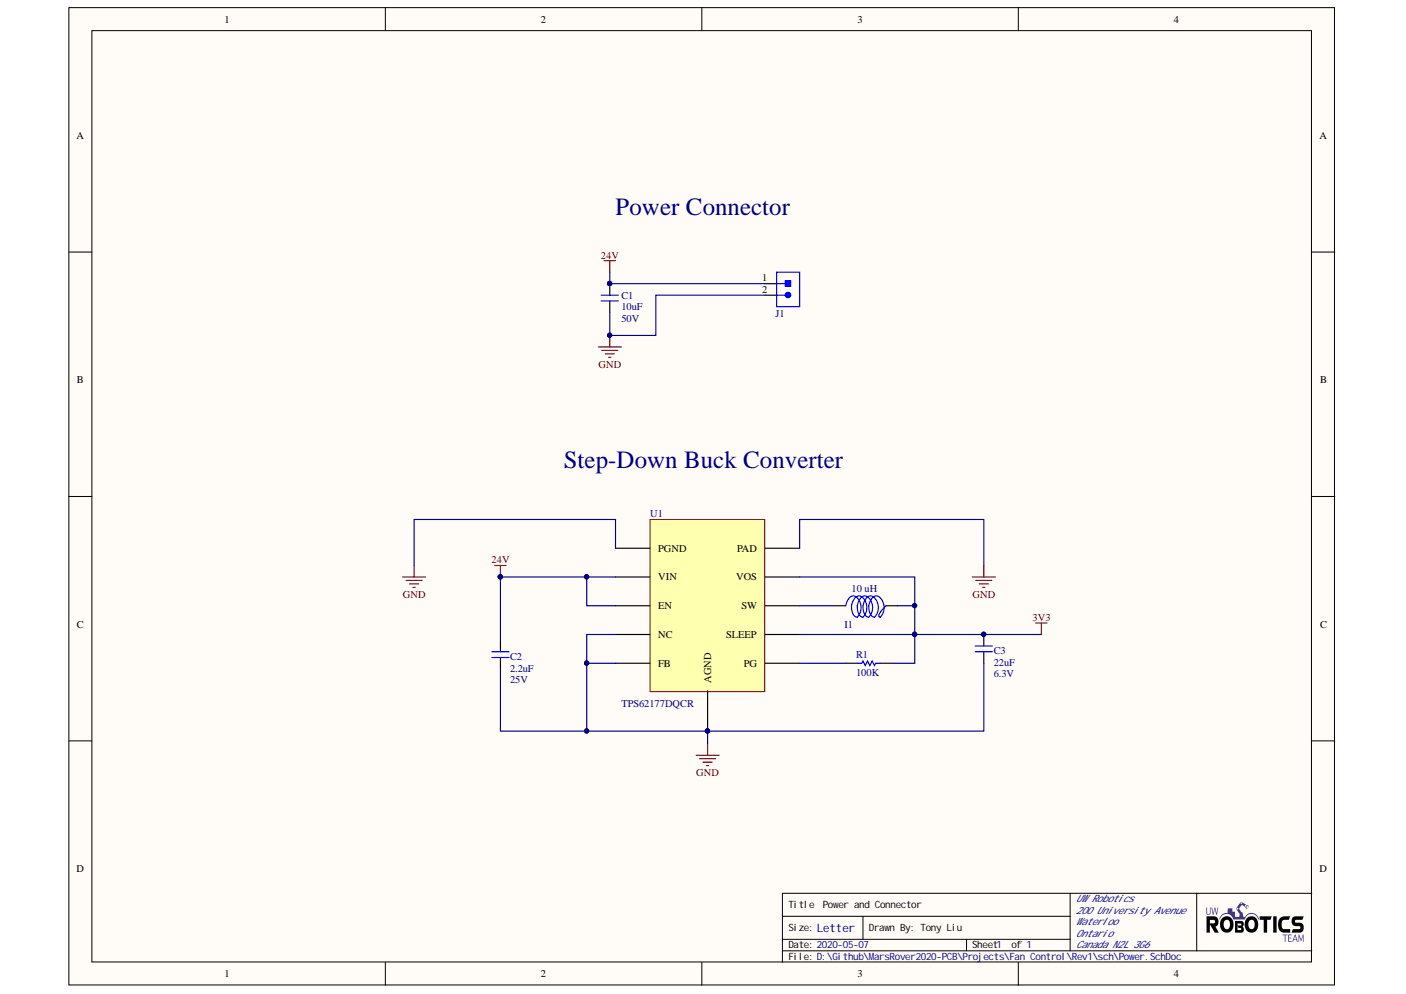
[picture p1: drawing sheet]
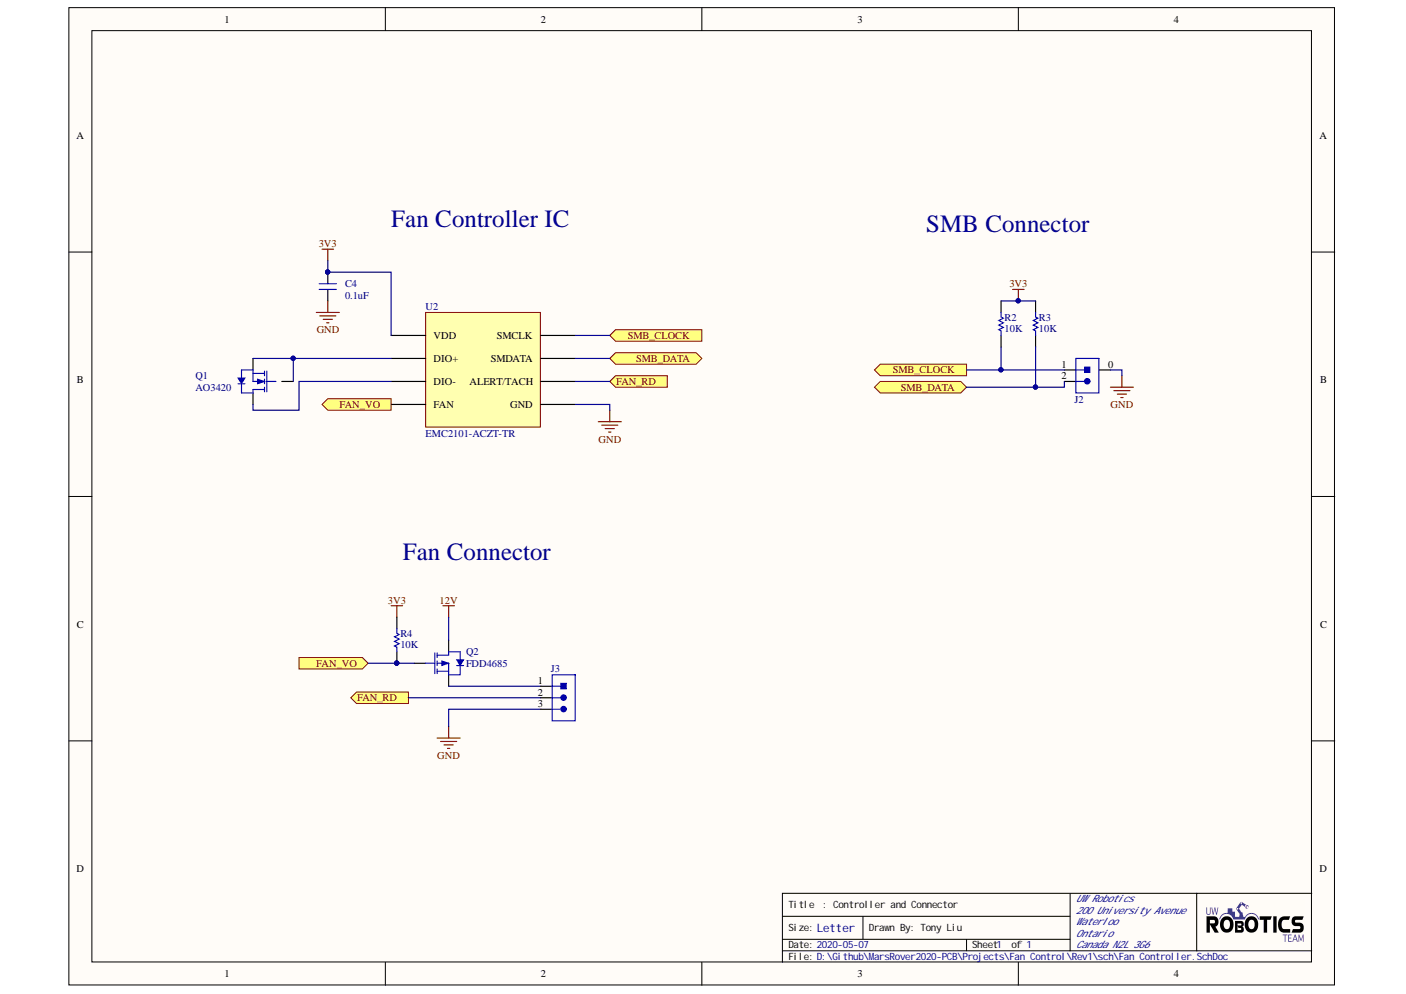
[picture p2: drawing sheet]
# Altium project Fan Control.PrjPcb
2 sheets, 16 parts. Net scope: flat (ports and power ports of the same name join across sheets).
Sheets:
  Fan Controller.SchDoc
  Power.SchDoc

## Sheet Fan Controller.SchDoc: : Controller and Connector
size Letter; DrawnBy: Tony Liu; Organization: UW Robotics; Address1: 200 University Avenue; Address2: Waterloo; Address3: Ontario; Address4: Canada N2L 3G6; SheetNumber: 1; SheetTotal: 1

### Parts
C4  value 0.1uF  [CAPC2012X140N]  (hidden comment: CAP_0.1uF_50V_0805)
J2  CON_2M_SM4  [JST-B2B-SM4-TB]  (value not drawn)
J3  CON_3M_TERM  [3 PIN TERM]  (value not drawn)
Q1  Manufacturer Part Number 1: AO3420  [NMOS_SOT23-3]  (hidden comment: NMOS_20V_6A)
Q2  Manufacturer Part Number 1: FDD4685  [D-PAK]  (hidden comment: PMOS_40V_8.4A)
R2  value 10K  [RESC0603(1608)_N]  (hidden comment: RES_10K_0603)
R3  value 10K  [RESC0603(1608)_N]  (hidden comment: RES_10K_0603)
R4  value 10K  [RESC0603(1608)_N]  (hidden comment: RES_10K_0603)
U2  EMC2101-ACZT-TR  [SOIC-8_SG]

### Ports
FAN_RD (in), FAN_RD (out), FAN_VO (in), FAN_VO (out), SMB_CLOCK (in), SMB_CLOCK (out), SMB_DATA (bidir)

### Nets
3V3: C4.2 R2.2 R3.2 R4.1 U2.1(VDD)
12V: Q2.1(Drain)
GND: C4.1 J2.0 J3.3 U2.5(GND)
NetJ2_1: J2.1 R2.1 U2.8(SMCLK) ; port SMB_CLOCK
NetJ2_2: J2.2 R3.1 U2.7(SMDATA) ; port SMB_DATA
NetJ3_1: J3.1 Q2.3(Source)
NetJ3_2: J3.2 U2.6(ALERT/TACH) ; port FAN_RD
NetQ1_1: Q1.1(G) Q1.2(S) U2.2(DIO+)
NetQ1_3: Q1.3(D) U2.3(DIO-)
NetQ2_2: Q2.2(Gate) R4.2 U2.4(FAN) ; port FAN_VO

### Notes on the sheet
- Fan Controller IC
- SMB Connector
- Fan Connector

## Sheet Power.SchDoc: Power and Connector
size Letter; DrawnBy: Tony Liu; Organization: UW Robotics; Address1: 200 University Avenue; Address2: Waterloo; Address3: Ontario; Address4: Canada N2L 3G6; SheetNumber: 1; SheetTotal: 1

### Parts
C1  Voltage Rating: 50V  [CAPC1206(3216)]  (hidden comment: 10uF)
C2  value 2.2uF  Voltage Rating: 25V  [CAPC2012X140N]  (hidden comment: CAP_2.2uF_25V_0805)
C3  value 22uF  Voltage Rating: 6.3V  [CAPC0603(1608)55_N]  (hidden comment: CAP_22uF_6.3V_0805)
I1  IND_10uH_6045  [IND_BOURNS_SRN6045]  (value not drawn)
J1  CON_2M_TERM  [1935161]  (value not drawn)
R1  value 100K  [RESC0603(1608)_N]  (hidden comment: RES_100K_0603)
U1  TPS62177DQCR  [DQC0010A]

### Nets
3V3: C3.2 I1.1 R1.1 U1.8(SLEEP) U1.10(VOS)
24V: C1.2 C2.2 J1.1 U1.2(VIN) U1.3(EN)
GND: C1.1 C2.1 C3.1 J1.2 U1.1(PGND) U1.4(NC) U1.5(FB) U1.6(AGND) U1.11(PAD)
NetI1_1: I1.1 U1.9(SW)
NetR1_2: R1.2 U1.7(PG)

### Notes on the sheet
- Power Connector
- Step-Down Buck Converter

## Nets that join several sheets
3V3: Fan Controller (5 pins), Power (5 pins)
GND: Fan Controller (C4.1 J2.0 J3.3 U2.5), Power (9 pins)
